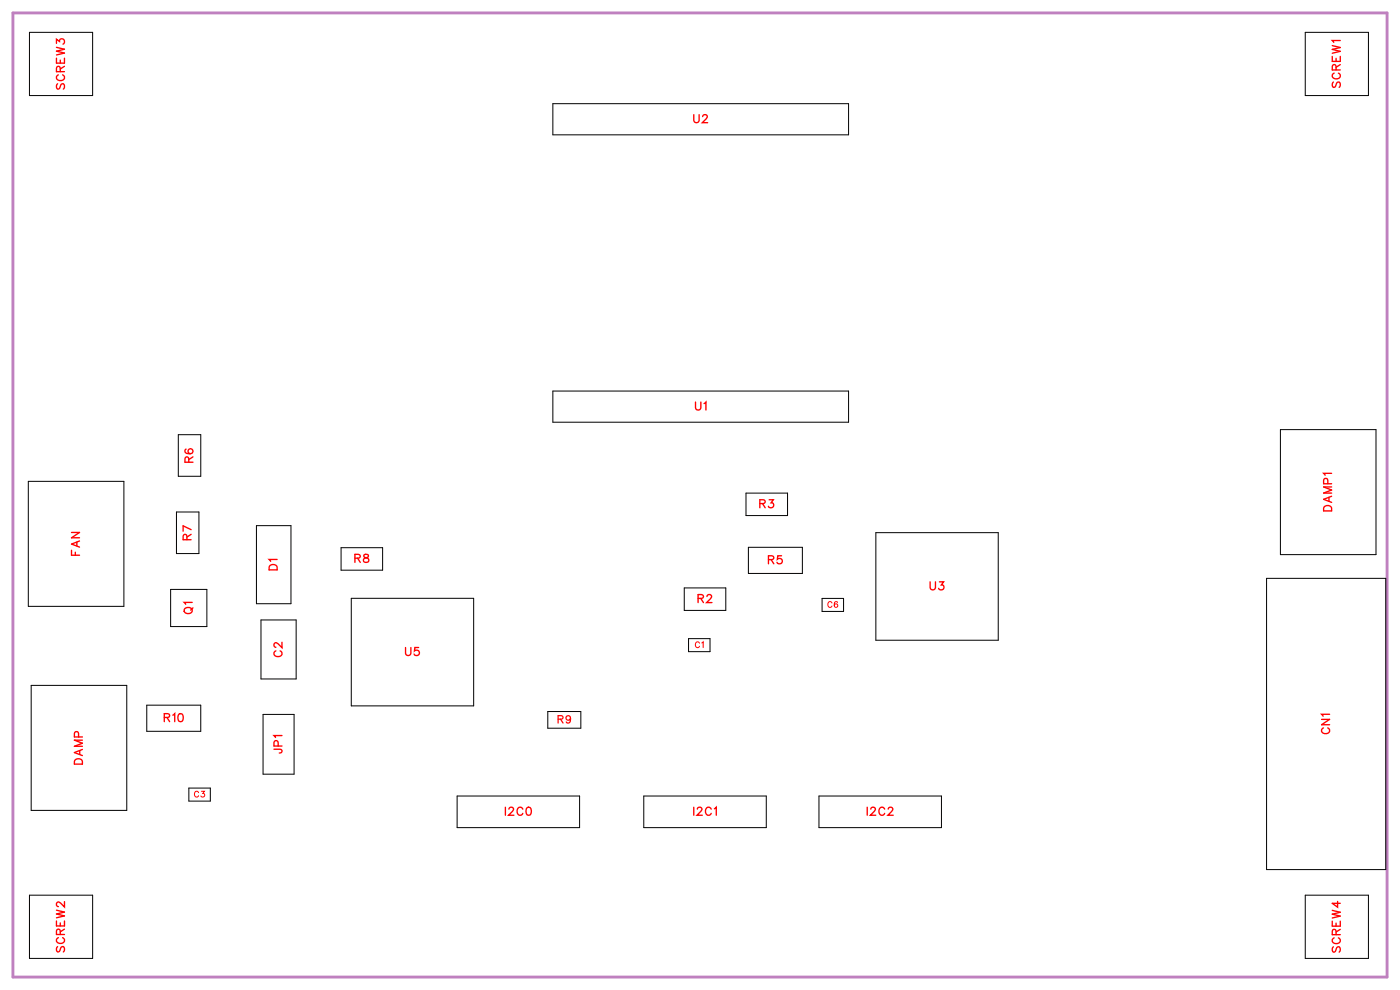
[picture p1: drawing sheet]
<svg xmlns="http://www.w3.org/2000/svg" width="124mm" height="88mm" viewBox="0 0 124 88" stroke-linecap="round" stroke-linejoin="round" font-family="sans-serif">
<path d="M1.1 1.1h121.6v85.3h-121.6z" fill="none" stroke="#bf80bf" stroke-width=".25"/>
<g fill="none" stroke="#000" stroke-width=".09">
<path d="M2.6 2.9h5.6v5.5h-5.6zM48.9 9.2h26.2v2.7h-26.2zM115.4 2.9h5.6v5.5h-5.6zM15.8 38.4h2v3.7h-2zM48.9 34.6h26.2v2.7h-26.2zM113.2 38h8.5v11h-8.5zM2.5 42.5h8.5v11.1h-8.5zM15.1 52.1h3.2v3.3h-3.2zM15.6 45.3h2v3.6h-2zM22.7 46.5h3v6.9h-3zM23.1 54.8h3.1v5.2h-3.1zM30.2 48.4h3.6v2h-3.6z"/>
<path d="M31.1 52.9h10.8v9.5h-10.8zM60.5 52h3.7v2h-3.7zM60.9 56.4h1.9v1.2h-1.9zM66 43.6h3.7v2h-3.7zM66.2 48.4h4.8v2.3h-4.8zM72.7 52.9h1.9v1.1h-1.9zM77.5 47.1h10.8v9.5h-10.8zM112 51.1h10.6v25.8h-10.6zM2.6 79.1h5.6v5.6h-5.6zM2.8 60.6h8.4v11h-8.4zM13 62.3h4.8v2.3h-4.8zM16.7 69.7h1.9v1.1h-1.9z"/>
<path d="M23.3 63.1h2.7v5.3h-2.7zM40.4 70.4h10.9v2.8h-10.9zM48.4 62.9h3v1.5h-3zM56.9 70.4h10.9v2.8h-10.9zM72.4 70.4h10.9v2.8h-10.9zM115.4 79.1h5.6v5.6h-5.6z"/>
</g>
<g fill="none" stroke="#f00" stroke-width=".12">
<path d="M5 3.8v-.3l.3 .2a.24 .24 0 0 1 .3-.2 .24 .24 0 0 1 0 .4M5 5.1v.5h.7v-.5M5 4.2l.7 .2-.7 .1 .7 .2-.7 .2M5.1 7.4l-.1 .2 .1 .3 .2-.1 .2-.4h.1l.1 .2-.1 .3M5.2 6.6a.26 .26 0 0 0-.2 .3 .26 .26 0 0 0 .3 .2h.1a.26 .26 0 0 0 .3-.2 .26 .26 0 0 0-.2-.3M5.3 6.3v-.4h-.2l-.1 .4h.7M5.3 5.3v.3M5.7 5.9l-.4 .2M61.4 10.1v.5l.2 .2 .2-.1v-.6M62.2 10.3l.1-.2h.1l.2 .2-.1 .2-.4 .3h.5M117.8 5v.4h.7v-.4M117.8 4l.7 .2-.7 .2 .7 .1-.7 .2"/>
<path d="M117.9 7.3l-.1 .1 .1 .3h.2l.2-.4h.1l.1 .1-.1 .3M118 6.5a.26 .26 0 0 0-.2 .3 .26 .26 0 0 0 .3 .2h.2a.26 .26 0 0 0 .2-.2 .26 .26 0 0 0-.1-.3M118.2 6.2l-.1-.4-.2-.1-.1 .5h.7M118.2 5.2v.2M118.5 3.6h-.7l.2 .1M118.5 5.7l-.3 .2M16.5 39.7h-.1a.35 .35 0 0 0 .2 .5 .35 .35 0 0 0 .5-.3 .22 .22 0 0 0-.2-.2 .22 .22 0 0 0-.3 .2 .22 .22 0 0 0 .2 .2M61.5 35.5v.5l.2 .2 .3-.1v-.6M62.3 35.7l.1-.2v.7M6.3 48.6v.5h.7M6.3 47.1h.7l-.7 .4h.7M6.7 48.8v.3"/>
<path d="M6.8 47.9v.4M7 47.8l-.7 .3 .7 .3M16.4 53.8a.35 .35 0 0 1 .4-.1 .35 .35 0 0 1 .2 .4 .33 .33 0 0 1-.5 .1 .33 .33 0 0 1-.1-.4zM16.5 47.7v-.4l-.2-.1-.1 .2v.3h.7M16.7 40.9v-.4l-.2-.1-.1 .2v.3h.7M16.9 47.2l-.4 .3M16.9 46.8l-.7-.3v.5M17 53.2h-.7l.1 .2M17.1 53.7l-.2 .2M17.1 40.4l-.4 .2M23.9 50l.2-.1 .3 .1 .1 .4h-.7zM24.4 57.5a.26 .26 0 0 0-.2 .3 .26 .26 0 0 0 .3 .2h.2a.26 .26 0 0 0 .2-.2 .26 .26 0 0 0-.1-.3"/>
<path d="M24.5 49.4h-.7l.1 .2M24.9 56.8v.4l-.3-.3-.2-.1-.2 .1v.2l.2 .1M31.4 49.3h.4l.1-.2-.2-.1h-.3v.7M31.6 49.3l.3 .4M32.2 49v.2l.3 .1 .1 .2a.24 .24 0 0 1-.2 .2 .24 .24 0 0 1-.3-.2l.5-.3-.1-.2zM35.9 57.2v.5l.2 .2 .2-.1v-.6M37 57.2h-.3v.3a.25 .25 0 0 1 .3 0 .25 .25 0 0 1 0 .4 .25 .25 0 0 1-.4-.1M61.7 52.9h.4l.1-.2-.2-.1h-.3v.7M62 52.9l.2 .4M62.5 52.7l.2-.1h.1l.1 .1-.1 .2-.3 .4h.5M67.2 44.5h.4l.1-.2-.2-.1h-.3v.7M67.4 44.5l.3 .4"/>
<path d="M68 49.5l.4-.1v-.1l-.1-.2h-.3v.7M68 44.2h.4l-.2 .2a.24 .24 0 0 1 .2 .4 .24 .24 0 0 1-.4-.1M68.2 49.5l.2 .3M69.1 49.1h-.3v.3a.25 .25 0 0 1 .3 0 .25 .25 0 0 1 0 .4 .25 .25 0 0 1-.4-.1M82.3 51.4v.5l.2 .2 .2-.1v-.6M83.1 51.4h.4l-.2 .3a.24 .24 0 0 1 .1 .4 .24 .24 0 0 1-.4-.1M117.2 44.8l.1-.1 .4 .1 .1 .4h-.7zM117.4 42.8v-.4l-.3-.1v.5h.7M117.5 44v.3M117.8 41.8h-.7l.1 .2M117.8 43.9l-.7 .2 .7 .3M117.8 43h-.7l.7 .3-.7 .3h.7"/>
<path d="M5.7 79.7v.5l-.3-.4-.3-.1-.1 .2v.1l.2 .1M6.7 67.1h.2h.3l.1 .4h-.7zM7 65.1l-.1-.4h-.3v.4h.7M7.1 66.3v.4M7.3 66.2l-.7 .3 .7 .3M7.3 65.4h-.7l.7 .3-.7 .3h.7M14.5 63.4h.4l.1-.2-.2-.1h-.3v.7M14.8 63.4l.2 .4M15.3 63.2l.2-.1v.7M15.8 63.1h.1a.37 .37 0 0 1 .3 .3 .37 .37 0 0 1-.3 .4 .45 .45 0 0 1-.1-.7zM24.2 66.2l.7 .1v.2l-.2 .1M24.6 65.9v-.4h-.3l-.1 .4h.7"/>
<path d="M24.9 65h-.7l.2 .2M44.7 71.3v.8M45 71.5l.1-.2h.2l.1 .2-.1 .2-.3 .4h.5M46.2 71.5a.26 .26 0 0 0-.3-.2 .26 .26 0 0 0-.2 .3v.2a.26 .26 0 0 0 .2 .3 .26 .26 0 0 0 .3-.2M46.6 71.4l.1-.1a.37 .37 0 0 1 .3 .4 .37 .37 0 0 1-.3 .4 .45 .45 0 0 1-.1-.7zM61.4 71.3v.8M61.7 71.5l.1-.2h.1l.2 .2-.1 .2-.4 .4h.5M62.9 71.5a.26 .26 0 0 0-.3-.2 .26 .26 0 0 0-.2 .3v.2a.26 .26 0 0 0 .2 .3 .26 .26 0 0 0 .3-.2M63.2 71.5l.2-.2v.8M76.7 71.3v.8M77 71.5l.2-.2h.1l.1 .2-.1 .2-.3 .4h.5M78.2 71.5a.26 .26 0 0 0-.3-.2 .26 .26 0 0 0-.2 .3v.2a.26 .26 0 0 0 .2 .3 .26 .26 0 0 0 .3-.2"/>
<path d="M78.6 71.5l.1-.2h.1l.2 .2-.1 .2-.4 .4h.5M116.9 63.6h.7l-.7 .5h.7M117.1 64.3a.26 .26 0 0 0-.2 .3 .26 .26 0 0 0 .3 .2h.1a.26 .26 0 0 0 .3-.2 .26 .26 0 0 0-.2-.3M117.6 63.1h-.7l.1 .2M118.3 79.7v.5l-.5-.4h.7M5 81.4v.4h.7v-.4M5 80.4l.7 .2-.7 .2 .7 .2-.7 .1M5.1 83.7l-.1 .1 .1 .3h.2l.2-.4h.1l.1 .1-.1 .3M5.2 82.9a.26 .26 0 0 0-.2 .3 .26 .26 0 0 0 .3 .2h.1a.26 .26 0 0 0 .3-.2 .26 .26 0 0 0-.2-.3M5.3 82.6v-.4h-.2l-.1 .4h.7M5.3 81.6v.2M5.7 82.1l-.4 .3"/>
<path d="M117.8 81.4v.5h.7v-.5M117.8 80.5l.7 .1-.7 .2 .7 .2-.7 .1M117.9 83.7l-.1 .2 .1 .3 .2-.1 .2-.4h.1l.1 .2-.1 .3M118 82.9a.26 .26 0 0 0-.2 .3 .26 .26 0 0 0 .3 .2h.2a.26 .26 0 0 0 .2-.2 .26 .26 0 0 0-.1-.3M118.2 82.6l-.1-.4h-.2l-.1 .4h.7M118.2 81.6v.3M118.5 82.1l-.3 .3"/>
</g>
<path d="M49.4 63.6l.3-.1 .1-.2h-.4v.6M49.6 63.6l.2 .3M50.5 63.5a.2 .2 0 0 1-.3 .1 .2 .2 0 0 1-.1-.3 .2 .2 0 0 1 .3 0l.1 .2a.31 .31 0 0 1-.3 .4l-.1-.1" fill="none" stroke="#f00" stroke-width=".11"/>
<path d="M61.9 56.9a.19 .19 0 0 0-.2-.2 .19 .19 0 0 0-.2 .2v.1a.19 .19 0 0 0 .2 .2 .19 .19 0 0 0 .2-.1M62.1 56.8l.1-.1v.5M73.6 53.3a.19 .19 0 0 0-.2-.1 .19 .19 0 0 0-.2 .2v.1a.19 .19 0 0 0 .2 .2 .19 .19 0 0 0 .2-.1M74.1 53.2a.22 .22 0 0 0-.3 .2 .22 .22 0 0 0 .3 .2 .16 .16 0 0 0-.1-.2 .16 .16 0 0 0-.2 .1M17.6 70.1a.19 .19 0 0 0-.3-.2 .19 .19 0 0 0-.1 .2v.2a.19 .19 0 0 0 .2 .2 .19 .19 0 0 0 .2-.2M17.8 69.9h.3l-.2 .2a.18 .18 0 0 1 .2 .3 .17 .17 0 0 1-.3 0" fill="none" stroke="#f00" stroke-width=".09"/>
<g font-size="1.2" fill="#fff">
<text x="6" y="7.9" transform="rotate(-90 6 7.9)">SCREW3</text>
<text x="61.3" y="11.1">U2</text>
<text x="118.8" y="7.8" transform="rotate(-90 118.8 7.8)">SCREW1</text>
<text x="17.4" y="40.9" transform="rotate(-90 17.4 40.9)">R6</text>
<text x="61.5" y="36.5">U1</text>
<text x="17.2" y="47.8" transform="rotate(-90 17.2 47.8)">R7</text>
<text x="67.1" y="45.2">R3</text>
<text x="118.1" y="45.2" transform="rotate(-90 118.1 45.2)">DAMP1</text>
<text x="7.3" y="49.1" transform="rotate(-90 7.3 49.1)">FAN</text>
<text x="24.8" y="50.4" transform="rotate(-90 24.8 50.4)">D1</text>
<text x="31.3" y="50">R8</text>
<text x="61.7" y="53.6">R2</text>
<text x="67.9" y="50.1">R5</text>
<text x="82.2" y="52.4">U3</text>
<text x="17.3" y="54.3" transform="rotate(-90 17.3 54.3)">Q1</text>
<text x="25.2" y="58.1" transform="rotate(-90 25.2 58.1)">C2</text>
<text x="35.8" y="58.2">U5</text>
<text x="14.5" y="64.1">R10</text>
<text x="117.9" y="64.9" transform="rotate(-90 117.9 64.9)">CN1</text>
<text x="7.6" y="67.6" transform="rotate(-90 7.6 67.6)">DAMP</text>
<text x="25.2" y="66.6" transform="rotate(-90 25.2 66.6)">JP1</text>
<text x="44.6" y="72.4">I2C0</text>
<text x="61.3" y="72.4">I2C1</text>
<text x="76.6" y="72.4">I2C2</text>
<text x="6" y="84.2" transform="rotate(-90 6 84.2)">SCREW2</text>
<text x="118.8" y="84.2" transform="rotate(-90 118.8 84.2)">SCREW4</text>
</g>
<text font-size="1.1" fill="#fff" x="49.3" y="64.2">R9</text>
<g font-size=".9" fill="#fff">
<text x="73.2" y="53.9">C6</text>
<text x="61.5" y="57.5">C1</text>
<text x="17.2" y="70.7">C3</text>
</g>
</svg>
